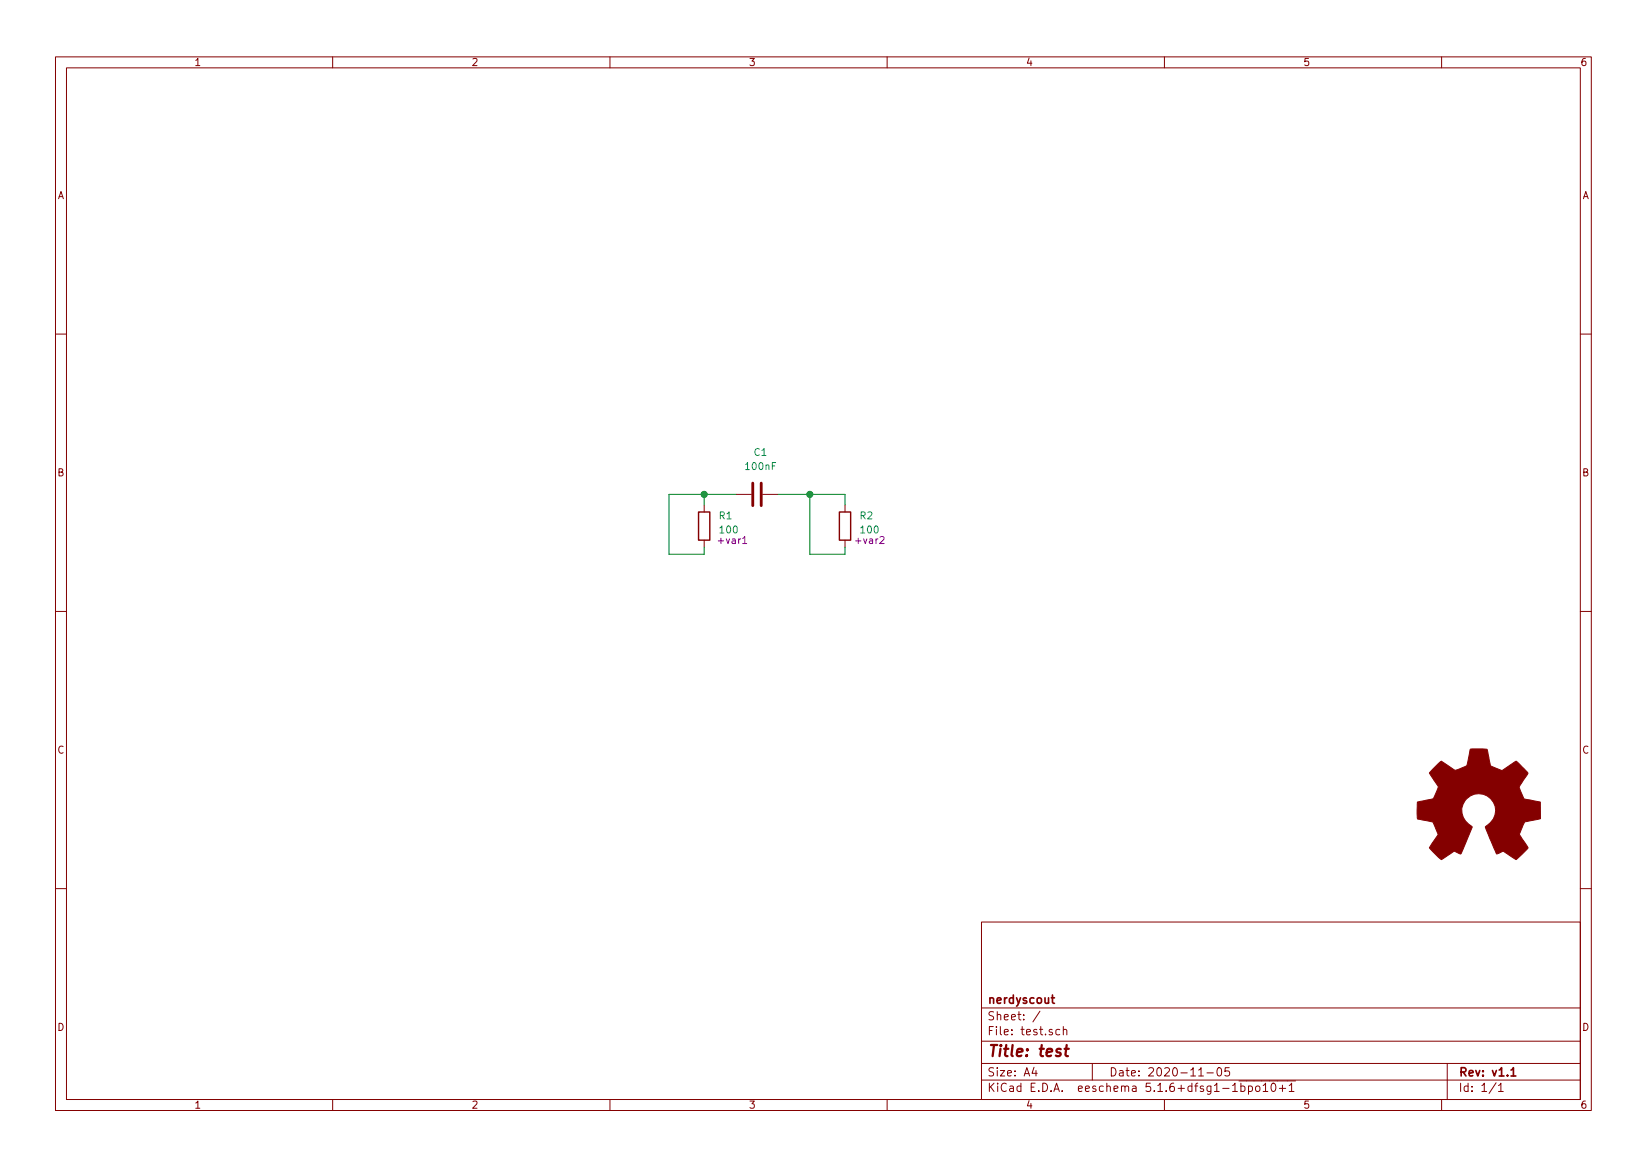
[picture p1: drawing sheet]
EESchema Schematic File Version 4
EELAYER 30 0
EELAYER END
$Descr A4 11693 8268
encoding utf-8
Sheet 1 1
Title "test"
Date "2020-11-05"
Rev "v1.1"
Comp "nerdyscout"
Comment1 ""
Comment2 ""
Comment3 ""
Comment4 ""
$EndDescr
$Comp
L Device:R R1
U 1 1
P 5000 3725
F 0 "R1" H 5100 3800 50  0000 L CNN
F 1 "100" H 5100 3700 50  0000 L CNN
F 2 "Resistor_SMD:R_1206_3216Metric" V 4930 3725 50  0001 C CNN
F 3 "~" H 5000 3725 50  0001 C CNN
F 4 "+var1" H 5200 3625 50  0000 C CNN "Variant"
F 5 "CRS1206-FX-1001ELF" H 5000 3725 50  0001 C CNN "MPN"
	1    5000 3725
	1    0    0    -1  
$EndComp
Wire Wire Line
	5000 3875 5000 3925
Wire Wire Line
	5000 3925 4750 3925
Wire Wire Line
	4750 3925 4750 3500
Wire Wire Line
	4750 3500 5000 3500
Wire Wire Line
	5000 3500 5000 3575
$Comp
L Device:R R2
U 1 1
P 6000 3725
F 0 "R2" H 6100 3800 50  0000 L CNN
F 1 "100" H 6100 3700 50  0000 L CNN
F 2 "Resistor_SMD:R_1206_3216Metric" V 5930 3725 50  0001 C CNN
F 3 "~" H 6000 3725 50  0001 C CNN
F 4 "+var2" H 6175 3625 50  0000 C CNN "Variant"
F 5 "CRS1206-FX-1001ELF" H 6000 3725 50  0001 C CNN "MPN"
	1    6000 3725
	1    0    0    -1  
$EndComp
Wire Wire Line
	6000 3875 6000 3925
Wire Wire Line
	6000 3925 5750 3925
Wire Wire Line
	5750 3925 5750 3500
Wire Wire Line
	5750 3500 6000 3500
Wire Wire Line
	6000 3500 6000 3575
$Comp
L Graphic:Logo_Open_Hardware_Large LOGO1
U 1 1
P 10500 5750
F 0 "LOGO1" H 10500 6250 50  0001 C CNN
F 1 "Logo_Open_Hardware_Large" H 10500 5350 50  0001 C CNN
F 2 "Symbol:KiCad-Logo_5mm_SilkScreen" H 10500 5750 50  0001 C CNN
F 3 "~" H 10500 5750 50  0001 C CNN
	1    10500 5750
	1    0    0    -1  
$EndComp
$Comp
L Device:C C1
U 1 1
P 5375 3500
F 0 "C1" V 5075 3525 50  0000 C CNN
F 1 "100nF" V 5175 3525 50  0000 C CNN
F 2 "Capacitor_SMD:C_1206_3216Metric" H 5413 3350 50  0001 C CNN
F 3 "~" H 5375 3500 50  0001 C CNN
F 4 "CL10B104JB8NNND" H 5375 3500 50  0001 C CNN "MPN"
	1    5375 3500
	0    1    1    0   
$EndComp
Wire Wire Line
	5225 3500 5000 3500
Connection ~ 5000 3500
Wire Wire Line
	5525 3500 5750 3500
Connection ~ 5750 3500
$EndSCHEMATC
